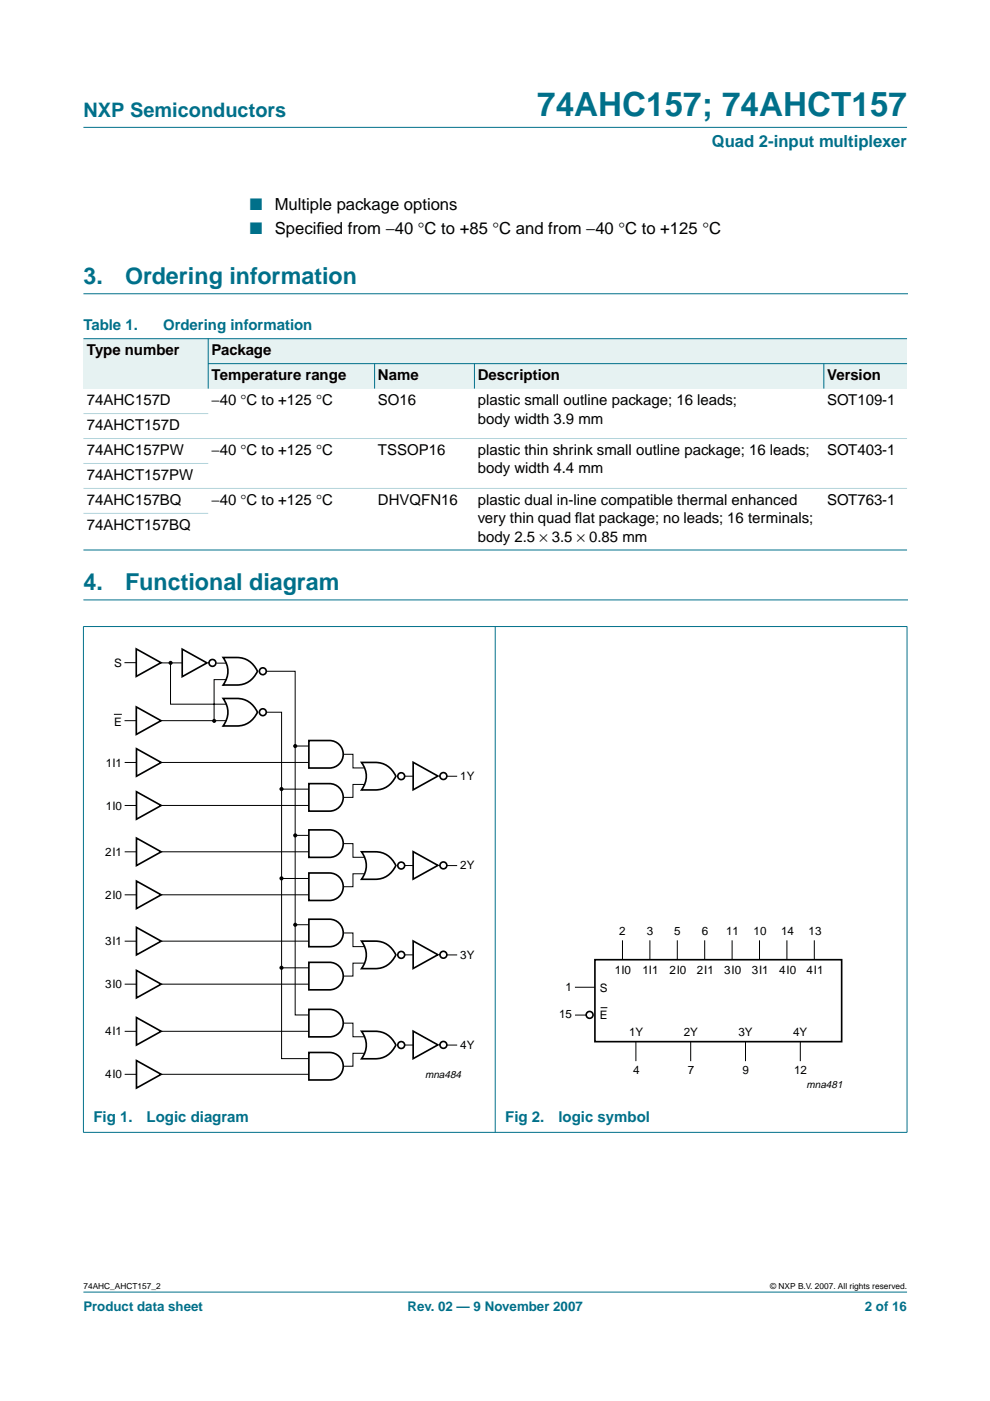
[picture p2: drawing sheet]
<svg xmlns="http://www.w3.org/2000/svg" width="210mm" height="297mm" viewBox="0 0 210 297" stroke-linecap="round" stroke-linejoin="round" font-family="sans-serif">
<g fill="#00708a" stroke="#00708a" stroke-width=".21">
<path d="M17.7 273.9h174.6z"/>
<path d="M17.7 27h174.6z"/>
</g>
<path d="M17.7 62.3h174.7M17.7 127.2h174.7" fill="none" stroke="#00708a" stroke-width=".21"/>
<g fill="#e6f2f2">
<path d="M17.7 71.8h26.4v10.6h-26.4z" fill-rule="evenodd"/>
<path d="M44.1 71.8h148.2v5.3h-148.2z" fill-rule="evenodd"/>
<path d="M44.1 77.1h35.3v5.3h-35.3z" fill-rule="evenodd"/>
<path d="M79.4 77.1h21.2v5.3h-21.2z" fill-rule="evenodd"/>
<path d="M100.6 77.1h74.1v5.3h-74.1z" fill-rule="evenodd"/>
<path d="M174.7 77.1h17.6v5.3h-17.6z" fill-rule="evenodd"/>
</g>
<g fill="#00708a" stroke="#00708a" stroke-width=".21">
<path d="M44.1 71.8v10.6z"/>
<path d="M79.4 77.1v5.3z"/>
<path d="M100.6 77.1v5.3z"/>
<path d="M174.7 77.1v5.3z"/>
<path d="M17.7 71.8h174.6z"/>
<path d="M44.1 77.1h148.2z"/>
<path d="M17.7 116.6h174.6z"/>
<path d="M17.7 132.9v107.1z"/>
<path d="M105 132.8v107.3z"/>
<path d="M192.3 132.9v107.1z"/>
<path d="M17.6 132.8h174.8z"/>
<path d="M17.6 240.1h174.8z"/>
</g>
<g fill="#b3d4db" stroke="#b3d4db" stroke-width=".21">
<path d="M17.7 87.7h26.4z"/>
<path d="M17.7 93h174.6z"/>
<path d="M17.7 98.3h26.4z"/>
<path d="M17.7 103.6h174.6z"/>
<path d="M17.7 108.8h26.4z"/>
</g>
<g fill="none" stroke="#000" stroke-width=".21">
<path d="M24.1 151.4h1.7M26.4 140.5h2.5M26.4 152.8h2.5M34.1 140.5h4.5M34.2 152.8h13.7M36.2 140.5v8.8h11.7M47.9 144.1h-2.5v8.8M47.9 140.6h-2M56.4 142.3h6.2v72.9h2.8M56.4 151h3.3v73.4h5.7M62.6 158.2h2.9M72.8 159.9h2v2.9h2.5"/>
<path d="M26.4 161.7h2.5M26.4 170.8h2.5M34.2 161.7h31.3M34.2 170.8h31.3M59.7 167.3h5.8M62.6 177.1h2.9M72.8 178.9h2v2.9h2.5M77.3 166.3h-2.5v2.8h-2M85.8 164.6h1.8M94.7 164.6h2.2M26.4 180.6h2.5M26.4 189.7h2.5"/>
<path d="M26.4 199.5h2.5M34.2 180.6h31.3M34.2 189.7h31.3M34.2 199.5h31.3M59.6 186.3h5.9M62.6 196.1h2.9M72.8 197.8h2v2.9h2.5M77.3 185.3h-2.5v2.7h-2M85.8 183.5h1.8M94.7 183.5h2.2M132 199.4v4.1M137.8 199.4v4.1"/>
<path d="M143.6 199.4v4.1M149.4 199.4v4.1M155.2 199.4v4.1M161 199.4v4.1M166.8 199.4v4.1M172.7 199.4v4.1M26.4 208.7h2.5M26.4 218.7h2.5M34.2 208.7h31.3M34.2 218.7h31.3M59.6 205.2h5.9M72.8 216.9h2v2.9h2.5"/>
<path d="M77.3 204.2h-2.5v2.7h-2M85.8 202.5h1.8M94.7 202.5h2.2M121.9 209.3h4.2M121.9 215.2h2.4M127.3 213.7h1.5M26.4 227.8h2.5M34.2 227.8h31.3M77.3 223.3h-2.5v2.8h-2M85.8 221.6h1.8M94.7 221.6h2.2M134.8 220.9v4.1"/>
<path d="M146.4 220.9v4.1M158.1 220.9v4.1M169.7 220.9v4.1"/>
</g>
<g fill="none" stroke="#000" stroke-width=".35">
<path d="M28.9 137.6l5.2 2.9-5.2 2.9zM38.6 137.6l5.3 2.9-5.3 3zM47.3 139.4a9.4 9.4 0 0 1 4.9 .4 5.3 5.3 0 0 1 2.4 2.5 4.7 4.7 0 0 1-4.4 2.9h-2.9a4.7 4.7 0 0 0 0-5.8zM28.9 149.9l5.2 2.9-5.2 2.9zM28.9 158.7l5.3 3-5.3 2.9zM47.3 148.1a9.4 9.4 0 0 1 4.9 .4 5 5 0 0 1 2.4 2.5 4.7 4.7 0 0 1-4.4 2.9h-2.9a4.7 4.7 0 0 0 0-5.8zM65.5 157h4.4a2.92 2.92 0 0 1 2.9 2.9 2.92 2.92 0 0 1-2.9 2.9h-4.4zM28.9 167.9l5.3 2.9-5.3 2.9zM28.9 177.7l5.3 2.9-5.3 2.9zM65.5 166.1h4.4a2.92 2.92 0 0 1 2.9 3 2.92 2.92 0 0 1-2.9 2.9h-4.4zM65.5 176h4.4a2.91 2.91 0 0 1 2.9 2.9 2.91 2.91 0 0 1-2.9 2.9h-4.4zM76.7 161.7a9.4 9.4 0 0 1 4.8 .4 5 5 0 0 1 2.4 2.5 4.7 4.7 0 0 1-4.3 2.9h-2.9a4.7 4.7 0 0 0 0-5.8z"/>
<path d="M87.6 161.6l5.2 2.9-5.2 3zM28.9 186.8l5.3 2.9-5.3 2.9zM28.9 196.6l5.3 2.9-5.3 3zM65.5 185.1h4.4a2.92 2.92 0 0 1 2.9 2.9 2.92 2.92 0 0 1-2.9 2.9h-4.4zM65.5 194.9h4.4a2.92 2.92 0 0 1 2.9 2.9 2.92 2.92 0 0 1-2.9 2.9h-4.4zM76.7 180.6a9.4 9.4 0 0 1 4.8 .4 5 5 0 0 1 2.4 2.5 4.7 4.7 0 0 1-4.3 2.9h-2.9a4.7 4.7 0 0 0 0-5.8zM76.7 199.5a9.4 9.4 0 0 1 4.8 .4 5 5 0 0 1 2.4 2.6 4.7 4.7 0 0 1-4.3 2.9h-2.9a4.7 4.7 0 0 0 0-5.9zM87.6 180.6l5.2 2.9-5.2 2.9zM87.6 199.5l5.2 2.9-5.2 2.9zM28.9 205.7l5.3 3-5.3 2.9zM28.9 215.7l5.3 3-5.3 2.9zM65.5 204h4.4a2.91 2.91 0 0 1 2.9 2.9 2.91 2.91 0 0 1-2.9 3h-4.4z"/>
<path d="M65.5 214h4.4a2.92 2.92 0 0 1 2.9 2.9 2.92 2.92 0 0 1-2.9 2.9h-4.4zM76.7 218.7a9.4 9.4 0 0 1 4.8 .4 5 5 0 0 1 2.4 2.5 4.7 4.7 0 0 1-4.3 2.9h-2.9a4.7 4.7 0 0 0 0-5.8zM87.6 218.6l5.2 2.9-5.2 3zM126.1 203.5h52.4v17.4h-52.4zM28.9 224.9l5.3 2.9-5.3 2.9zM65.5 223.1h4.4a2.92 2.92 0 0 1 2.9 3 2.92 2.92 0 0 1-2.9 2.9h-4.4z"/>
<circle cx="45" cy="140.5" r=".73"/>
<circle cx="55.7" cy="151" r=".73"/>
<circle cx="55.7" cy="142.3" r=".73"/>
<circle cx="85.1" cy="164.6" r=".73"/>
<circle cx="94" cy="164.5" r=".73"/>
<circle cx="85.1" cy="183.5" r=".73"/>
<circle cx="94" cy="183.5" r=".73"/>
<circle cx="85.1" cy="202.5" r=".73"/>
<circle cx="94" cy="202.4" r=".73"/>
<circle cx="125" cy="215.2" r=".73"/>
<circle cx="85.1" cy="221.6" r=".73"/>
<circle cx="94" cy="221.5" r=".73"/>
</g>
<g fill="#000">
<circle cx="36.2" cy="140.5" r=".44"/>
<circle cx="45.4" cy="152.8" r=".44"/>
<circle cx="62.6" cy="158.2" r=".44"/>
<circle cx="59.7" cy="167.3" r=".44"/>
<circle cx="62.6" cy="177.1" r=".44"/>
<circle cx="59.7" cy="186.2" r=".44"/>
<circle cx="62.6" cy="196.1" r=".44"/>
<circle cx="59.7" cy="205.2" r=".44"/>
</g>
<text font-size="7.1" fill="#00708a" x="113.9" y="24.7">74AHC157; 74AHCT157</text>
<g font-size="4.9" fill="#00708a">
<text x="17.7" y="60.3">3.</text>
<text x="26.5" y="60.3">Ordering information</text>
<text x="17.7" y="125.2">4.</text>
<text x="26.5" y="125.2">Functional diagram</text>
</g>
<text font-size="4.2" fill="#00708a" x="17.7" y="24.9">NXP Semiconductors</text>
<g font-size="3.5" fill="#00708a">
<text x="150.9" y="31.1">Quad 2-input multiplexer</text>
<text x="53" y="44.5">■</text>
<text x="53" y="49.6">■</text>
</g>
<g font-size="3.5">
<text x="58.3" y="44.5">Multiple package options</text>
<text x="58.3" y="49.6">Specif</text>
<text x="67.1" y="49.6">ied from −40 °C to +85 °C and from −40 °C to +125 °C</text>
</g>
<g font-size="3.2" fill="#00708a">
<text x="17.7" y="70">Table 1.</text>
<text x="34.6" y="70">Ordering information</text>
<text x="19.8" y="238">Fig 1.</text>
<text x="31.1" y="238">Logic diagram</text>
<text x="107.1" y="238">Fig 2.</text>
<text x="118.4" y="238">logic symbol</text>
</g>
<g font-size="3.2">
<text x="18.4" y="75.3">Type number</text>
<text x="44.9" y="75.3">Package</text>
<text x="44.9" y="80.6">Temperature range</text>
<text x="80.1" y="80.6">Name</text>
<text x="101.3" y="80.6">Description</text>
<text x="175.4" y="80.6">Version</text>
<text x="18.4" y="85.9">74AHC157D</text>
<text x="44.9" y="85.9">−40 °C to +125 °C</text>
<text x="80.1" y="85.9">SO16</text>
<text x="101.3" y="89.8">body width 3.9 mm</text>
<text x="101.3" y="85.9">plastic small outline package; 16 leads;</text>
<text x="175.4" y="85.9">SOT109-1</text>
<text x="18.4" y="91.2">74AHCT157D</text>
<text x="18.4" y="96.5">74AHC157PW</text>
<text x="18.4" y="101.8">74AHCT157PW</text>
<text x="44.9" y="96.5">−40 °C to +125 °C</text>
<text x="80.1" y="96.5">TSSOP16</text>
<text x="101.3" y="100.4">body width 4.4 mm</text>
<text x="101.3" y="96.5">plastic thin shrink small outline package; 16 leads;</text>
<text x="175.4" y="96.5">SOT403-1</text>
<text x="18.4" y="107.1">74AHC157BQ</text>
<text x="44.9" y="107.1">−40 °C to +125 °C</text>
<text x="80.1" y="107.1">DHVQFN16</text>
<text x="101.3" y="107.1">plastic dual in-line compatible thermal enhanced</text>
<text x="175.4" y="107.1">SOT763-1</text>
<text x="18.4" y="112.4">74AHCT157BQ</text>
<text x="101.3" y="111">very thin quad f</text>
<text x="121.9" y="111">lat package; no leads; 16 terminals;</text>
<text x="101.3" y="114.8">body 2.5 × 3.5 × 0.85 mm</text>
</g>
<g font-size="2.8" fill="#00708a">
<text x="17.7" y="278">Product data sheet</text>
<text x="86.4" y="278">Rev. 02 — 9 November 2007</text>
<text x="183.4" y="278">2 of 16</text>
</g>
<g font-size="2.5">
<text x="24.2" y="141.4">S</text>
<text x="24.2" y="153.9">E</text>
<text x="22.5" y="162.5">1I1</text>
<text x="97.6" y="165.4">1Y</text>
<text x="22.5" y="171.7">1I0</text>
<text x="22.3" y="181.5">2I1</text>
<text x="97.6" y="184.3">2Y</text>
<text x="22.3" y="190.6">2I0</text>
<text x="22.3" y="200.4">3I1</text>
<text x="97.6" y="203.3">3Y</text>
<text x="131.3" y="198.2">2</text>
<text x="137.1" y="198.2">3</text>
<text x="142.9" y="198.2">5</text>
<text x="148.8" y="198.2">6</text>
<text x="153.9" y="198.2">11</text>
<text x="159.8" y="198.2">10</text>
<text x="165.6" y="198.2">14</text>
<text x="171.4" y="198.2">13</text>
<text x="22.3" y="209.5">3I0</text>
<text x="130.4" y="206.6">1I0</text>
<text x="136.2" y="206.6">1I1</text>
<text x="141.9" y="206.6">2I0</text>
<text x="147.7" y="206.6">2I1</text>
<text x="153.6" y="206.6">3I0</text>
<text x="159.4" y="206.6">3I1</text>
<text x="165.2" y="206.6">4I0</text>
<text x="171" y="206.6">4I1</text>
<text x="118.5" y="215.9">15</text>
<text x="119.9" y="210">1</text>
<text x="127.1" y="210.3">S</text>
<text x="22.3" y="219.5">4I1</text>
<text x="127.1" y="216">E</text>
<text x="133.4" y="219.8">1Y</text>
<text x="145" y="219.8">2Y</text>
<text x="156.6" y="219.8">3Y</text>
<text x="168.2" y="219.8">4Y</text>
<text x="97.6" y="222.4">4Y</text>
<text x="134.2" y="227.7">4</text>
<text x="145.8" y="227.7">7</text>
<text x="157.4" y="227.7">9</text>
<text x="168.4" y="227.7">12</text>
<text x="22.3" y="228.7">4I0</text>
</g>
<g font-size="2.2">
<text x="90.1" y="228.7">mna484</text>
<text x="171" y="230.7">mna481</text>
</g>
<g font-size="1.8">
<text x="17.7" y="273.4">74AHC_AHCT157_2</text>
<text x="163.3" y="273.4">© NXP B.V. 2007. All rights reserved.</text>
</g>
</svg>
